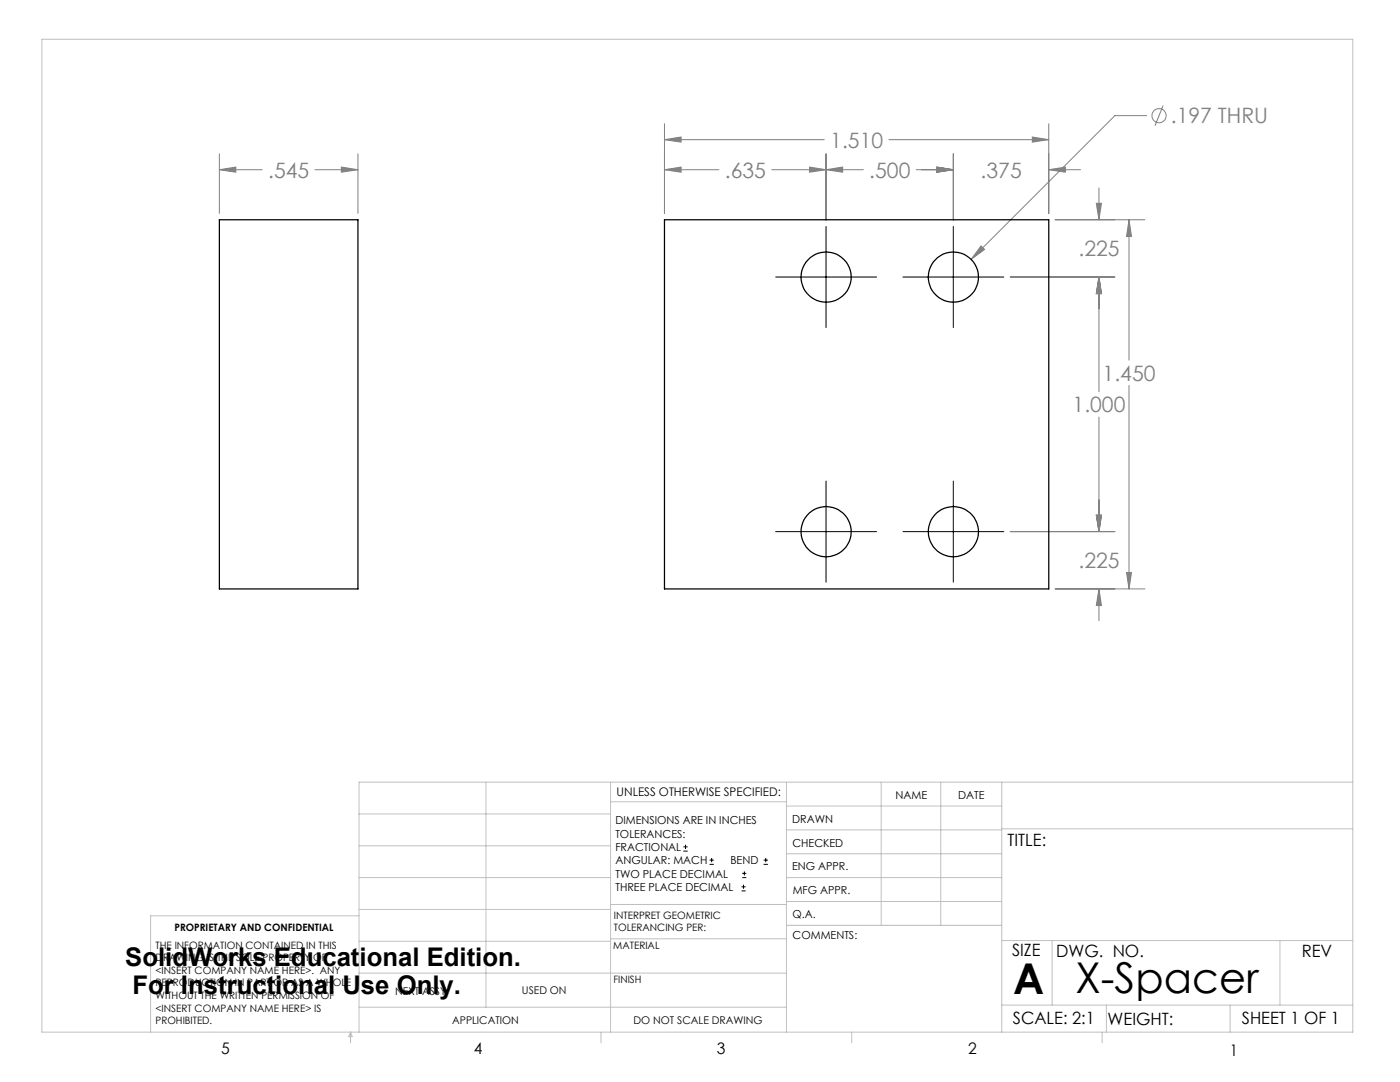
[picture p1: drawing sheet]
<svg xmlns="http://www.w3.org/2000/svg" width="279mm" height="216mm" viewBox="0 0 279 216" stroke-linecap="round" stroke-linejoin="round" font-family="sans-serif">
<g fill="none" stroke="#808080" stroke-width=".2">
<path d="M43.8 33.9l3.3-.6v1.1zM43.8 33.9h8.5M43.8 30.7v11.9M62.9 33.9h8.5M68.1 33.3l3.3 .6-3.3 .5zM71.4 30.7v11.9M132.6 27.9l3.3-.6v1.1zM132.6 33.9l3.3-.6v1.1zM132.6 24.7v17.9M132.6 27.9h31.9M132.6 33.9h10.9M154 33.9h18.3"/>
<path d="M161.6 33.3l3.3 .6-3.3 .5zM164.9 33.9l3.3-.6v1.1zM164.9 30.7v13.2M177.4 27.9h31.9M182.8 33.9h7.5M187 33.3l3.3 .6-3.3 .5zM190.3 30.7v13.2M206 27.3l3.3 .6-3.3 .5zM209.3 33.9l3.3-.6v1.1zM209.3 24.7v17.9M209.3 33.9h6.4M219.3 37.5v6.4"/>
<path d="M228.8 23.1h-6.3l-28.7 28.7M232.1 21.1l-1.6 4M195.8 49.1l.7 .7-2.7 2zM201.6 55.3h20.9M210.6 43.9h17.9M218.8 40.6h1l-.5 3.3zM219.3 55.3l.5 3.3h-1zM219.3 55.3v22.9M225.3 43.9l.5 3.3h-1zM225.3 43.9v28M225.3 76.9v40.6M219.3 83.2v22.9"/>
<path d="M201.6 106.1h20.9M210.6 117.5h17.9M218.8 102.8h1l-.5 3.3zM219.3 117.5l.5 3.3h-1zM219.3 117.5v6.4M224.8 114.2h1l-.5 3.3z"/>
<circle cx="231.3" cy="23.1" r="1.41"/>
</g>
<g fill="none" stroke="#000" stroke-width=".2">
<path d="M154.8 55.3h20.1M164.9 45.2v20.2M180.2 55.3h20.1M190.3 45.2v20.2M164.9 96v20.2M190.3 96v20.2M154.8 106.1h20.1M180.2 106.1h20.1M136.4 169.8h.8M136.4 169h.8M136.8 168.6v.8M141.6 172.5h.9"/>
<path d="M141.6 171.6h.9M142 171.2v.8M148 177.8h.8M148 177h.8M148.1 175.1h.8M148.1 174.3h.8M148.4 176.5v.8M148.6 173.9v.8M152.4 172.5h.8M152.4 171.6h.8M152.8 171.2v.8"/>
</g>
<g fill="none" stroke="#c0c0c0" stroke-width=".2">
<path d="M8.4 7.8h261.6v198.2h-261.6zM97 156.1v44.9M121.8 156.1v49.9M121.8 160h35.2M157 156.1v49.9M175.9 156.1v28.5M187.7 156.1v28.5M199.9 156.1v49.9M270 156.1h-198.4v49.9M71.6 175.1h50.2M71.6 168.8h50.2M71.6 162.4h50.2"/>
<path d="M157 170.4h42.9M157 165.6h42.9M157 160.8h42.9M157 175.1h42.9M157 179.9h42.9M199.9 165.4h70.1M71.6 194.2h85.4M71.6 187.8h50.2M71.6 181.5h50.2M71.6 182.7h-41.5v23.3M121.8 187.3h35.2M121.8 180.5h35.2"/>
<path d="M157 184.6h42.9M199.9 187.7h70.1M210 187.7v12.9M255.4 187.7v12.9M70 206v2.1M70 206l.3 .8h-.7zM71.6 201h85.4M119.9 206v2.1M170 206v2.1M199.9 200.6h70.1M220 206v2.1M220.8 200.6v5.4"/>
<path d="M245.5 200.6v5.4"/>
</g>
<path d="M195.8 49.1l-2 2.7 2.7-2zM206 27.3l3.3 .6-3.3 .5zM132.6 27.9l3.3-.6v1.1zM224.8 114.2h1l-.5 3.3zM225.3 43.9l.5 3.3h-1zM219.3 55.3l.5 3.3h-1zM218.8 102.8h1l-.5 3.3zM187 33.3l3.3 .6-3.3 .5zM164.9 33.9l3.3-.6v1.1zM187 33.3l3.3 .6-3.3 .5zM209.3 33.9l3.3-.6v1.1zM161.6 33.3l3.3 .6-3.3 .5zM132.6 33.9l3.3-.6v1.1zM218.8 102.8h1l-.5 3.3zM219.3 117.5l.5 3.3h-1zM219.3 55.3l.5 3.3h-1zM218.8 40.6h1l-.5 3.3zM43.8 33.9l3.3-.6v1.1zM68.1 33.3l3.3 .6-3.3 .5z" fill="#808080"/>
<g fill="none" stroke="#000" stroke-width=".25">
<path d="M43.8 43.9h27.6v73.6h-27.6zM132.6 43.9h76.7v73.6h-76.7z"/>
<circle cx="164.9" cy="55.3" r="5"/>
<circle cx="190.3" cy="55.3" r="5"/>
<circle cx="164.9" cy="106.1" r="5"/>
<circle cx="190.3" cy="106.1" r="5"/>
</g>
<g font-size="8.5">
<text x="202.2" y="198.3">A</text>
<text x="214.6" y="198.1">X-Spacer</text>
</g>
<g font-size="5.1">
<text x="25" y="192.7">SolidWorks Educational Edition.</text>
<text x="26.4" y="198.3">For Instructional Use Only.</text>
</g>
<g font-size="4.2" fill="#808080">
<text x="165.7" y="29.4">1.510</text>
<text x="233.7" y="24.6">.197 THRU</text>
<text x="53.5" y="35.4">.545</text>
<text x="144.7" y="35.4">.635</text>
<text x="173.5" y="35.4">.500</text>
<text x="195.7" y="35.4">.375</text>
<text x="215.2" y="51.2">.225</text>
<text x="220.1" y="76">1.450</text>
<text x="214.1" y="82.3">1.000</text>
<text x="215.2" y="113.4">.225</text>
</g>
<g font-size="3.4">
<text x="201.1" y="168.8">TITLE:</text>
<text x="202" y="190.8">SIZE</text>
<text x="210.8" y="190.9">DWG. NO.</text>
<text x="259.8" y="191">REV</text>
<text x="202.1" y="204.4">SCALE: 2:1</text>
<text x="221" y="204.5">WEIGHT:</text>
<text x="247.8" y="204.4">SHEET 1 OF 1</text>
</g>
<g font-size="3.2">
<text x="44.2" y="210.4">5</text>
<text x="94.6" y="210.3">4</text>
<text x="143.1" y="210.4">3</text>
<text x="193.2" y="210.3">2</text>
<text x="245.4" y="210.6">1</text>
</g>
<text font-size="2.4" x="123.1" y="158.9">UNLESS OTHERWISE SPECIFIED:</text>
<g font-size="2.2">
<text x="178.7" y="159.4">NAME</text>
<text x="191.2" y="159.4">DATE</text>
<text x="122.8" y="164.5">DIMENSIONS ARE IN INCHES</text>
<text x="122.8" y="167.1">TOLERANCES:</text>
<text x="158.1" y="164.2">DRAWN</text>
<text x="122.8" y="169.8">FRACTIONAL</text>
<text x="122.8" y="172.5">ANGULAR: MACH</text>
<text x="145.8" y="172.5">BEND</text>
<text x="158.1" y="173.7">ENG APPR.</text>
<text x="158.2" y="169.1">CHECKED</text>
<text x="122.8" y="175.1">TWO PLACE DECIMAL</text>
<text x="122.8" y="177.8">THREE PLACE DECIMAL</text>
<text x="158.2" y="178.4">MFG APPR.</text>
<text x="158.2" y="183.2">Q.A.</text>
<text x="158.2" y="187.4">COMMENTS:</text>
</g>
<g font-size="2.1">
<text x="78.8" y="198.5">NEXT ASSY</text>
<text x="104.2" y="198.4">USED ON</text>
<text x="90.2" y="204.3">APPLICATION</text>
<text x="126.4" y="204.3">DO NOT SCALE DRAWING</text>
</g>
<g font-size="2">
<text x="34.8" y="185.7">PROPRIETARY AND CONFIDENTIAL</text>
<text x="122.5" y="183.3">INTERPRET GEOMETRIC</text>
<text x="122.5" y="185.9">TOLERANCING PER:</text>
<text x="31.1" y="189.3">THE INFORMATION CONTAINED IN THIS</text>
<text x="31.1" y="191.8">DRAWING IS THE SOLE PROPERTY OF</text>
<text x="122.4" y="189.4">MATERIAL</text>
<text x="31.1" y="194.3">&lt;INSERT COMPANY NAME HERE&gt;. ANY</text>
<text x="31.1" y="196.8">REPRODUCTION IN PART OR AS A WHOLE</text>
<text x="122.4" y="196.2">FINISH</text>
<text x="31.1" y="199.4">WITHOUT THE WRITTEN PERMISSION OF</text>
<text x="31.1" y="201.9">&lt;INSERT COMPANY NAME HERE&gt; IS</text>
<text x="31.1" y="204.4">PROHIBITED.</text>
</g>
</svg>
